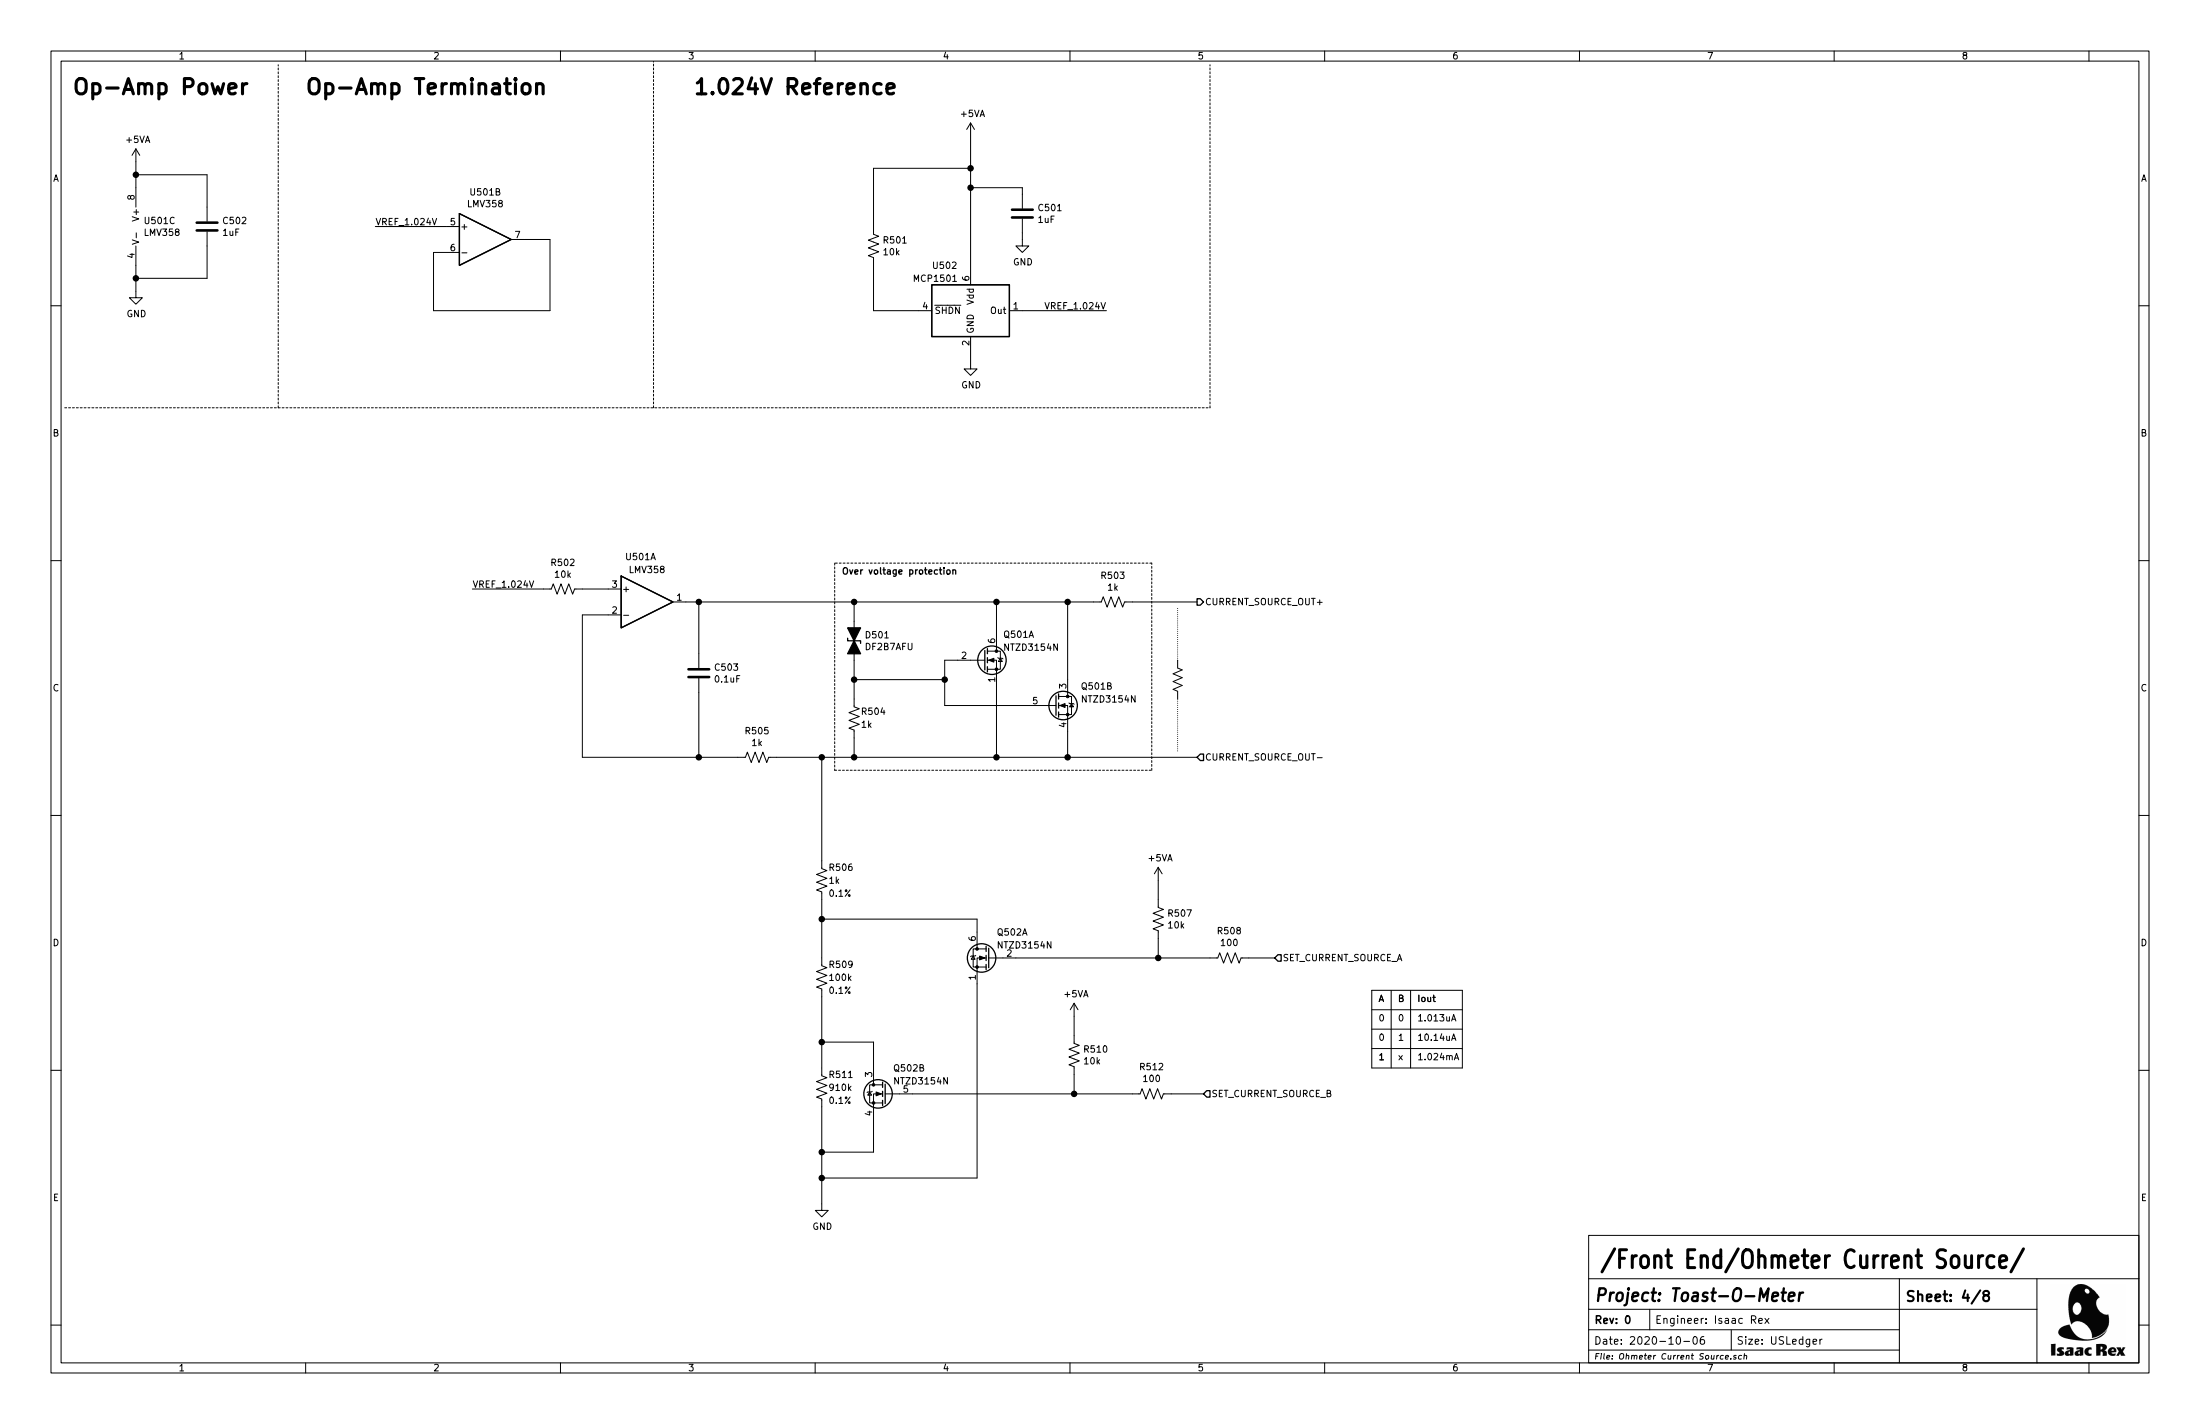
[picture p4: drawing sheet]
EESchema Schematic File Version 4
EELAYER 30 0
EELAYER END
$Descr USLedger 17000 11000
encoding utf-8
Sheet 4 8
Title "Toast-O-Meter"
Date "2020-10-06"
Rev "0"
Comp ""
Comment1 "Isaac Rex"
Comment2 ""
Comment3 ""
Comment4 ""
$EndDescr
$Comp
L Amplifier_Operational:LMV358 U?
U 3 1
P 1150 1750
AR Path="/5F51AF3B" Ref="U?"  Part="3" 
AR Path="/5F511849/5F51AF3B" Ref="U?"  Part="3" 
AR Path="/5F5089CB/5F51AF3B" Ref="U?"  Part="3" 
AR Path="/5F7E5DD1/5F51AF3B" Ref="U?"  Part="3" 
AR Path="/5F511849/5F7E68F4/5F51AF3B" Ref="U501"  Part="3" 
F 0 "U501" H 1108 1796 50  0000 L CNN
F 1 "LMV358" H 1108 1705 50  0000 L CNN
F 2 "Package_SO:SOIC-8_3.9x4.9mm_P1.27mm" H 1150 1750 50  0001 C CNN
F 3 "http://www.ti.com/lit/ds/symlink/lmv324.pdf" H 1150 1750 50  0001 C CNN
F 4 "https://www.digikey.com/en/products/detail/texas-instruments/LMV358AIDR/8111047" H 1150 1750 50  0001 C CNN "Digi-Key Link"
F 5 "296-47593-1-ND" H 1150 1750 50  0001 C CNN "Digi-Key PN"
	3    1150 1750
	1    0    0    -1  
$EndComp
$Comp
L Device:C C?
U 1 1
P 1600 1750
AR Path="/5F51AF41" Ref="C?"  Part="1" 
AR Path="/5F511849/5F51AF41" Ref="C?"  Part="1" 
AR Path="/5F5089CB/5F51AF41" Ref="C?"  Part="1" 
AR Path="/5F7E5DD1/5F51AF41" Ref="C?"  Part="1" 
AR Path="/5F511849/5F7E68F4/5F51AF41" Ref="C502"  Part="1" 
F 0 "C502" H 1715 1796 50  0000 L CNN
F 1 "1uF" H 1715 1705 50  0000 L CNN
F 2 "Resistor_SMD:R_0603_1608Metric_Pad1.05x0.95mm_HandSolder" H 1638 1600 50  0001 C CNN
F 3 "~" H 1600 1750 50  0001 C CNN
F 4 "https://www.digikey.com/en/products/detail/samsung-electro-mechanics/CL10B105MO8NNWC/5961008" H 1600 1750 50  0001 C CNN "Digi-Key Link"
F 5 "1276-6524-1-ND" H 1600 1750 50  0001 C CNN "Digi-Key PN"
	1    1600 1750
	1    0    0    -1  
$EndComp
Wire Wire Line
	1050 1450 1050 1350
Wire Wire Line
	1050 1350 1600 1350
Wire Wire Line
	1600 1350 1600 1600
Wire Wire Line
	1050 2050 1050 2150
Wire Wire Line
	1050 2150 1600 2150
Wire Wire Line
	1600 2150 1600 1900
$Comp
L power:+5VA #PWR?
U 1 1
P 1050 1250
AR Path="/5F51AF4D" Ref="#PWR?"  Part="1" 
AR Path="/5F511849/5F51AF4D" Ref="#PWR?"  Part="1" 
AR Path="/5F5089CB/5F51AF4D" Ref="#PWR?"  Part="1" 
AR Path="/5F7E5DD1/5F51AF4D" Ref="#PWR?"  Part="1" 
AR Path="/5F511849/5F7E68F4/5F51AF4D" Ref="#PWR0502"  Part="1" 
F 0 "#PWR0502" H 1050 1100 50  0001 C CNN
F 1 "+5VA" H 1065 1423 50  0000 C CNN
F 2 "" H 1050 1250 50  0001 C CNN
F 3 "" H 1050 1250 50  0001 C CNN
	1    1050 1250
	1    0    0    -1  
$EndComp
Wire Wire Line
	1050 1250 1050 1350
Connection ~ 1050 1350
$Comp
L power:GND #PWR?
U 1 1
P 1050 2250
AR Path="/5F51AF55" Ref="#PWR?"  Part="1" 
AR Path="/5F511849/5F51AF55" Ref="#PWR?"  Part="1" 
AR Path="/5F5089CB/5F51AF55" Ref="#PWR?"  Part="1" 
AR Path="/5F7E5DD1/5F51AF55" Ref="#PWR?"  Part="1" 
AR Path="/5F511849/5F7E68F4/5F51AF55" Ref="#PWR0504"  Part="1" 
F 0 "#PWR0504" H 1050 2000 50  0001 C CNN
F 1 "GND" H 1055 2077 50  0000 C CNN
F 2 "" H 1050 2250 50  0001 C CNN
F 3 "" H 1050 2250 50  0001 C CNN
	1    1050 2250
	1    0    0    -1  
$EndComp
Wire Wire Line
	1050 2150 1050 2250
Connection ~ 1050 2150
Text Notes 550  750  0    118  ~ 24
Op-Amp Power
Wire Wire Line
	7500 1450 7500 2100
Wire Wire Line
	7900 2400 8550 2400
$Comp
L irex_Reference_Voltage:MCP1501 U?
U 1 1
P 7500 2400
AR Path="/5F511849/5F51AF8E" Ref="U?"  Part="1" 
AR Path="/5F5089CB/5F51AF8E" Ref="U?"  Part="1" 
AR Path="/5F7E5DD1/5F51AF8E" Ref="U?"  Part="1" 
AR Path="/5F511849/5F7E68F4/5F51AF8E" Ref="U502"  Part="1" 
F 0 "U502" H 7200 2750 50  0000 L CNN
F 1 "MCP1501" H 7050 2650 50  0000 L CNN
F 2 "Package_TO_SOT_SMD:SOT-23-6" H 7525 2150 50  0001 L CIN
F 3 "http://ww1.microchip.com/downloads/en/DeviceDoc/20005474E.pdf" H 7500 2400 50  0001 C CIN
F 4 "https://www.digikey.com/en/products/detail/microchip-technology/MCP1501T-10E-CHY/5844623" H 7500 2400 50  0001 C CNN "Digi-Key Link"
F 5 "MCP1501T-10E/CHYCT-ND" H 7500 2400 50  0001 C CNN "Digi-Key PN"
	1    7500 2400
	1    0    0    -1  
$EndComp
$Comp
L Device:R_US R?
U 1 1
P 6750 1900
AR Path="/5F51AF88" Ref="R?"  Part="1" 
AR Path="/5F511849/5F51AF88" Ref="R?"  Part="1" 
AR Path="/5F5089CB/5F51AF88" Ref="R?"  Part="1" 
AR Path="/5F7E5DD1/5F51AF88" Ref="R?"  Part="1" 
AR Path="/5F511849/5F7E68F4/5F51AF88" Ref="R501"  Part="1" 
F 0 "R501" H 6818 1946 50  0000 L CNN
F 1 "10k" H 6818 1855 50  0000 L CNN
F 2 "Resistor_SMD:R_0603_1608Metric_Pad1.05x0.95mm_HandSolder" V 6790 1890 50  0001 C CNN
F 3 "~" H 6750 1900 50  0001 C CNN
F 4 "https://www.digikey.com/en/products/detail/yageo/RC0603FR-0710KL/726880?s=N4IgTCBcDaIEoGEAMA2JBmAYnAtEg7AIxIDSAMiALoC%2BQA" H 6750 1900 50  0001 C CNN "Digi-Key Link"
F 5 "311-10.0KHRCT-ND" H 6750 1900 50  0001 C CNN "Digi-Key PN"
	1    6750 1900
	1    0    0    -1  
$EndComp
Wire Wire Line
	6750 2050 6750 2400
Wire Wire Line
	6750 2400 7100 2400
Wire Wire Line
	6750 1750 6750 1300
Connection ~ 7500 1300
$Comp
L Device:C C?
U 1 1
P 7900 1650
AR Path="/5F51AF7B" Ref="C?"  Part="1" 
AR Path="/5F511849/5F51AF7B" Ref="C?"  Part="1" 
AR Path="/5F5089CB/5F51AF7B" Ref="C?"  Part="1" 
AR Path="/5F7E5DD1/5F51AF7B" Ref="C?"  Part="1" 
AR Path="/5F511849/5F7E68F4/5F51AF7B" Ref="C501"  Part="1" 
F 0 "C501" H 8015 1696 50  0000 L CNN
F 1 "1uF" H 8015 1605 50  0000 L CNN
F 2 "Resistor_SMD:R_0603_1608Metric_Pad1.05x0.95mm_HandSolder" H 7938 1500 50  0001 C CNN
F 3 "~" H 7900 1650 50  0001 C CNN
F 4 "https://www.digikey.com/en/products/detail/samsung-electro-mechanics/CL10B105MO8NNWC/5961008" H 7900 1650 50  0001 C CNN "Digi-Key Link"
F 5 "1276-6524-1-ND" H 7900 1650 50  0001 C CNN "Digi-Key PN"
	1    7900 1650
	1    0    0    -1  
$EndComp
$Comp
L power:GND #PWR?
U 1 1
P 7500 2800
AR Path="/5F51AF75" Ref="#PWR?"  Part="1" 
AR Path="/5F511849/5F51AF75" Ref="#PWR?"  Part="1" 
AR Path="/5F5089CB/5F51AF75" Ref="#PWR?"  Part="1" 
AR Path="/5F7E5DD1/5F51AF75" Ref="#PWR?"  Part="1" 
AR Path="/5F511849/5F7E68F4/5F51AF75" Ref="#PWR0505"  Part="1" 
F 0 "#PWR0505" H 7500 2550 50  0001 C CNN
F 1 "GND" H 7505 2627 50  0000 C CNN
F 2 "" H 7500 2800 50  0001 C CNN
F 3 "" H 7500 2800 50  0001 C CNN
	1    7500 2800
	1    0    0    -1  
$EndComp
$Comp
L power:GND #PWR?
U 1 1
P 7900 1850
AR Path="/5F51AF6F" Ref="#PWR?"  Part="1" 
AR Path="/5F511849/5F51AF6F" Ref="#PWR?"  Part="1" 
AR Path="/5F5089CB/5F51AF6F" Ref="#PWR?"  Part="1" 
AR Path="/5F7E5DD1/5F51AF6F" Ref="#PWR?"  Part="1" 
AR Path="/5F511849/5F7E68F4/5F51AF6F" Ref="#PWR0503"  Part="1" 
F 0 "#PWR0503" H 7900 1600 50  0001 C CNN
F 1 "GND" H 7905 1677 50  0000 C CNN
F 2 "" H 7900 1850 50  0001 C CNN
F 3 "" H 7900 1850 50  0001 C CNN
	1    7900 1850
	1    0    0    -1  
$EndComp
Wire Wire Line
	7900 1800 7900 1850
Wire Wire Line
	7500 1300 7500 1450
Connection ~ 7500 1450
Wire Wire Line
	7500 1450 7900 1450
Wire Wire Line
	7900 1450 7900 1500
$Comp
L power:+5VA #PWR?
U 1 1
P 7500 1050
AR Path="/5F51AF64" Ref="#PWR?"  Part="1" 
AR Path="/5F511849/5F51AF64" Ref="#PWR?"  Part="1" 
AR Path="/5F5089CB/5F51AF64" Ref="#PWR?"  Part="1" 
AR Path="/5F7E5DD1/5F51AF64" Ref="#PWR?"  Part="1" 
AR Path="/5F511849/5F7E68F4/5F51AF64" Ref="#PWR0501"  Part="1" 
F 0 "#PWR0501" H 7500 900 50  0001 C CNN
F 1 "+5VA" H 7515 1223 50  0000 C CNN
F 2 "" H 7500 1050 50  0001 C CNN
F 3 "" H 7500 1050 50  0001 C CNN
	1    7500 1050
	1    0    0    -1  
$EndComp
Wire Wire Line
	7500 1050 7500 1300
Wire Wire Line
	6750 1300 7500 1300
Wire Wire Line
	7500 2700 7500 2800
Text Label 8550 2400 2    50   ~ 0
VREF_1.024V
Wire Wire Line
	2900 1750 3450 1750
Text Label 2900 1750 0    50   ~ 0
VREF_1.024V
$Comp
L Amplifier_Operational:LMV358 U?
U 2 1
P 3750 1850
AR Path="/5F51AFD6" Ref="U?"  Part="2" 
AR Path="/5F511849/5F51AFD6" Ref="U?"  Part="2" 
AR Path="/5F5089CB/5F51AFD6" Ref="U?"  Part="2" 
AR Path="/5F7E5DD1/5F51AFD6" Ref="U?"  Part="2" 
AR Path="/5F511849/5F7E68F4/5F51AFD6" Ref="U501"  Part="2" 
F 0 "U501" H 3750 2217 50  0000 C CNN
F 1 "LMV358" H 3750 2126 50  0000 C CNN
F 2 "Package_SO:SOIC-8_3.9x4.9mm_P1.27mm" H 3750 1850 50  0001 C CNN
F 3 "http://www.ti.com/lit/ds/symlink/lmv324.pdf" H 3750 1850 50  0001 C CNN
F 4 "https://www.digikey.com/en/products/detail/texas-instruments/LMV358AIDR/8111047" H 3750 1850 50  0001 C CNN "Digi-Key Link"
F 5 "296-47593-1-ND" H 3750 1850 50  0001 C CNN "Digi-Key PN"
	2    3750 1850
	1    0    0    -1  
$EndComp
Wire Wire Line
	3450 1950 3350 1950
Text Notes 5350 750  0    118  ~ 24
1.024V Reference
Wire Wire Line
	4250 1850 4050 1850
Wire Wire Line
	3350 1950 3350 2400
Wire Wire Line
	3350 2400 4250 2400
Wire Wire Line
	4250 2400 4250 1850
Text Notes 2350 750  0    118  ~ 24
Op-Amp Termination
Wire Notes Line
	5050 3150 5050 475 
Wire Wire Line
	7050 8450 8300 8450
Wire Wire Line
	6750 8250 6750 8050
Wire Wire Line
	6750 8650 6750 8900
Wire Wire Line
	7550 7600 7550 9100
Wire Wire Line
	6350 7100 7550 7100
$Comp
L irex_Transistor_FET:NTZD3154N Q502
U 2 1
P 6750 8450
F 0 "Q502" H 6600 8650 50  0000 R CNN
F 1 "NTZD3154N" H 6600 8550 50  0000 R CNN
F 2 "Package_TO_SOT_SMD:SOT-563" H 6850 8350 50  0001 L CNN
F 3 "https://www.onsemi.cn/PowerSolutions/document/NTZD3154N-D.PDF" H 6750 8450 50  0001 L CNN
F 4 "https://www.digikey.com/en/products/detail/on-semiconductor/NTZD3154NT1G/687137" H 6750 8450 50  0001 C CNN "Digi-Key Link"
F 5 "NTZD3154NT1GOSCT-ND" H 6750 8450 50  0001 C CNN "Digi-Key PN"
	2    6750 8450
	-1   0    0    -1  
$EndComp
$Comp
L irex_Transistor_FET:NTZD3154N Q502
U 1 1
P 7550 7400
F 0 "Q502" H 7400 7600 50  0000 R CNN
F 1 "NTZD3154N" H 7400 7500 50  0000 R CNN
F 2 "Package_TO_SOT_SMD:SOT-563" H 7650 7300 50  0001 L CNN
F 3 "https://www.onsemi.cn/PowerSolutions/document/NTZD3154N-D.PDF" H 7550 7400 50  0001 L CNN
F 4 "https://www.digikey.com/en/products/detail/on-semiconductor/NTZD3154NT1G/687137" H 7550 7400 50  0001 C CNN "Digi-Key Link"
F 5 "NTZD3154NT1GOSCT-ND" H 7550 7400 50  0001 C CNN "Digi-Key PN"
	1    7550 7400
	-1   0    0    -1  
$EndComp
Text Label 3650 4550 0    50   ~ 0
VREF_1.024V
Wire Notes Line style solid
	9100 5340 9100 5400
Wire Notes Line style solid
	9100 5100 9100 5160
Wire Notes Line style solid
	9065 5325 9100 5340
Wire Notes Line style solid
	9135 5295 9065 5325
Wire Notes Line style solid
	9065 5265 9135 5295
Wire Notes Line style solid
	9135 5235 9065 5265
Wire Notes Line style solid
	9065 5205 9135 5235
Wire Notes Line style solid
	9135 5175 9065 5205
Wire Notes Line style solid
	9100 5160 9135 5175
Text HLabel 9250 5850 2    50   Input ~ 0
CURRENT_SOURCE_OUT-
Connection ~ 6350 5850
Wire Wire Line
	6000 5850 6350 5850
Wire Wire Line
	6350 5850 6350 6650
Connection ~ 5400 4650
Wire Wire Line
	5400 5050 5400 4650
Wire Wire Line
	5300 4650 5400 4650
$Comp
L power:GND #PWR?
U 1 1
P 6350 9300
AR Path="/5F8F1D57" Ref="#PWR?"  Part="1" 
AR Path="/5F511849/5F8F1D57" Ref="#PWR?"  Part="1" 
AR Path="/5F5089CB/5F8F1D57" Ref="#PWR?"  Part="1" 
AR Path="/5F7E5DD1/5F8F1D57" Ref="#PWR?"  Part="1" 
AR Path="/5F511849/5F7E68F4/5F8F1D57" Ref="#PWR0508"  Part="1" 
F 0 "#PWR0508" H 6350 9050 50  0001 C CNN
F 1 "GND" H 6355 9127 50  0000 C CNN
F 2 "" H 6350 9300 50  0001 C CNN
F 3 "" H 6350 9300 50  0001 C CNN
	1    6350 9300
	1    0    0    -1  
$EndComp
Wire Wire Line
	6350 8550 6350 8900
Text HLabel 9250 4650 2    50   Output ~ 0
CURRENT_SOURCE_OUT+
Text HLabel 9300 8450 2    50   Input ~ 0
SET_CURRENT_SOURCE_B
Text HLabel 9850 7400 2    50   Input ~ 0
SET_CURRENT_SOURCE_A
Text Notes 10650 7750 0    50   ~ 0
A
Text Notes 10800 7750 0    50   ~ 0
B\n
Text Notes 10950 7750 0    50   ~ 0
Iout
Text Notes 10650 7900 0    50   ~ 0
0
Text Notes 10800 7900 0    50   ~ 0
0
Text Notes 10800 8050 0    50   ~ 0
1
Text Notes 10650 8050 0    50   ~ 0
0
Text Notes 10650 8200 0    50   ~ 0
1
Text Notes 10950 7900 0    50   ~ 0
1.013uA
Text Notes 10950 8050 0    50   ~ 0
10.14uA
Text Notes 10950 8200 0    50   ~ 0
1.024mA
Wire Notes Line style solid
	10600 7650 10600 8250
Wire Notes Line style solid
	11300 8250 11300 7650
Wire Notes Line style solid
	11300 7650 10600 7650
Wire Notes Line style solid
	10600 7800 11300 7800
Wire Notes Line style solid
	10750 7650 10750 8250
Wire Notes Line style solid
	10900 7650 10900 8250
Text Notes 10650 7750 0    50   ~ 0
A
Text Notes 10800 7750 0    50   ~ 0
B\n
Text Notes 10950 7750 0    50   ~ 0
Iout
Text Notes 10650 8200 0    50   ~ 0
1
Text Notes 10800 8200 0    50   ~ 0
x
Wire Notes Line style solid
	10600 7950 11300 7950
Wire Notes Line style solid
	10600 8100 11300 8100
Wire Notes Line style solid
	10600 8250 11300 8250
Wire Wire Line
	8300 8000 8300 7850
$Comp
L power:+5VA #PWR?
U 1 1
P 8300 7850
AR Path="/5F5A7B02" Ref="#PWR?"  Part="1" 
AR Path="/5F511849/5F5A7B02" Ref="#PWR?"  Part="1" 
AR Path="/5F5089CB/5F5A7B02" Ref="#PWR?"  Part="1" 
AR Path="/5F7E5DD1/5F5A7B02" Ref="#PWR?"  Part="1" 
AR Path="/5F511849/5F7E68F4/5F5A7B02" Ref="#PWR0507"  Part="1" 
F 0 "#PWR0507" H 8300 7700 50  0001 C CNN
F 1 "+5VA" H 8315 8023 50  0000 C CNN
F 2 "" H 8300 7850 50  0001 C CNN
F 3 "" H 8300 7850 50  0001 C CNN
	1    8300 7850
	1    0    0    -1  
$EndComp
$Comp
L Device:R_US R?
U 1 1
P 8300 8150
AR Path="/5F5A7AF8" Ref="R?"  Part="1" 
AR Path="/5F511849/5F5A7AF8" Ref="R?"  Part="1" 
AR Path="/5F5089CB/5F5A7AF8" Ref="R?"  Part="1" 
AR Path="/5F7E5DD1/5F5A7AF8" Ref="R?"  Part="1" 
AR Path="/5F511849/5F7E68F4/5F5A7AF8" Ref="R510"  Part="1" 
F 0 "R510" H 8368 8196 50  0000 L CNN
F 1 "10k" H 8368 8105 50  0000 L CNN
F 2 "Resistor_SMD:R_0603_1608Metric_Pad1.05x0.95mm_HandSolder" V 8340 8140 50  0001 C CNN
F 3 "~" H 8300 8150 50  0001 C CNN
F 4 "https://www.digikey.com/en/products/detail/yageo/RC0603FR-0710KL/726880?s=N4IgTCBcDaIEoGEAMA2JBmAYnAtEg7AIxIDSAMiALoC%2BQA" H 8300 8150 50  0001 C CNN "Digi-Key Link"
F 5 "311-10.0KHRCT-ND" H 8300 8150 50  0001 C CNN "Digi-Key PN"
	1    8300 8150
	1    0    0    -1  
$EndComp
Wire Wire Line
	8300 8450 8300 8300
Connection ~ 8950 7400
Wire Wire Line
	8950 7400 9350 7400
Wire Wire Line
	8950 6950 8950 6800
$Comp
L power:+5VA #PWR?
U 1 1
P 8950 6800
AR Path="/5F5A469D" Ref="#PWR?"  Part="1" 
AR Path="/5F511849/5F5A469D" Ref="#PWR?"  Part="1" 
AR Path="/5F5089CB/5F5A469D" Ref="#PWR?"  Part="1" 
AR Path="/5F7E5DD1/5F5A469D" Ref="#PWR?"  Part="1" 
AR Path="/5F511849/5F7E68F4/5F5A469D" Ref="#PWR0506"  Part="1" 
F 0 "#PWR0506" H 8950 6650 50  0001 C CNN
F 1 "+5VA" H 8965 6973 50  0000 C CNN
F 2 "" H 8950 6800 50  0001 C CNN
F 3 "" H 8950 6800 50  0001 C CNN
	1    8950 6800
	1    0    0    -1  
$EndComp
$Comp
L Device:R_US R?
U 1 1
P 8950 7100
AR Path="/5F5A365F" Ref="R?"  Part="1" 
AR Path="/5F511849/5F5A365F" Ref="R?"  Part="1" 
AR Path="/5F5089CB/5F5A365F" Ref="R?"  Part="1" 
AR Path="/5F7E5DD1/5F5A365F" Ref="R?"  Part="1" 
AR Path="/5F511849/5F7E68F4/5F5A365F" Ref="R507"  Part="1" 
F 0 "R507" H 9018 7146 50  0000 L CNN
F 1 "10k" H 9018 7055 50  0000 L CNN
F 2 "Resistor_SMD:R_0603_1608Metric_Pad1.05x0.95mm_HandSolder" V 8990 7090 50  0001 C CNN
F 3 "~" H 8950 7100 50  0001 C CNN
F 4 "https://www.digikey.com/en/products/detail/yageo/RC0603FR-0710KL/726880?s=N4IgTCBcDaIEoGEAMA2JBmAYnAtEg7AIxIDSAMiALoC%2BQA" H 8950 7100 50  0001 C CNN "Digi-Key Link"
F 5 "311-10.0KHRCT-ND" H 8950 7100 50  0001 C CNN "Digi-Key PN"
	1    8950 7100
	1    0    0    -1  
$EndComp
Wire Wire Line
	8950 7400 8950 7250
Wire Wire Line
	7850 7400 8950 7400
Wire Wire Line
	6350 9100 6350 9300
Connection ~ 6350 8900
Wire Wire Line
	6750 8900 6350 8900
Wire Wire Line
	6350 8050 6350 8250
Connection ~ 6350 8050
Wire Wire Line
	6350 8050 6750 8050
Wire Wire Line
	6350 9100 7550 9100
Wire Wire Line
	6350 7100 6350 6950
Connection ~ 6350 7100
Wire Wire Line
	7550 7100 7550 7200
Wire Wire Line
	6350 7400 6350 7100
$Comp
L Device:R_US R?
U 1 1
P 6350 6800
AR Path="/5F51AFC4" Ref="R?"  Part="1" 
AR Path="/5F511849/5F51AFC4" Ref="R?"  Part="1" 
AR Path="/5F5089CB/5F51AFC4" Ref="R?"  Part="1" 
AR Path="/5F7E5DD1/5F51AFC4" Ref="R?"  Part="1" 
AR Path="/5F511849/5F7E68F4/5F51AFC4" Ref="R506"  Part="1" 
F 0 "R506" H 6400 6900 50  0000 L CNN
F 1 "1k" H 6400 6800 50  0000 L CNN
F 2 "Resistor_SMD:R_0805_2012Metric_Pad1.15x1.40mm_HandSolder" V 6390 6790 50  0001 C CNN
F 3 "~" H 6350 6800 50  0001 C CNN
F 4 "0.1%" H 6400 6700 50  0000 L CNN "Tolerance"
F 5 "https://www.digikey.com/en/products/detail/yageo/RT0805BRD071KL/1075698?s=N4IgTCBcDaIEoBUAMAOJBWAQnAIkg7AIwDWAMiALoC%2BQA" H 6350 6800 50  0001 C CNN "Digi-Key Link"
F 6 "YAG1820CT-ND" H 6350 6800 50  0001 C CNN "Digi-Key PN"
	1    6350 6800
	1    0    0    -1  
$EndComp
Wire Wire Line
	6350 9100 6350 8900
Connection ~ 6350 9100
$Comp
L Device:R_US R?
U 1 1
P 5850 5850
AR Path="/5F51AFAC" Ref="R?"  Part="1" 
AR Path="/5F511849/5F51AFAC" Ref="R?"  Part="1" 
AR Path="/5F5089CB/5F51AFAC" Ref="R?"  Part="1" 
AR Path="/5F7E5DD1/5F51AFAC" Ref="R?"  Part="1" 
AR Path="/5F511849/5F7E68F4/5F51AFAC" Ref="R505"  Part="1" 
F 0 "R505" V 5645 5850 50  0000 C CNN
F 1 "1k" V 5736 5850 50  0000 C CNN
F 2 "Resistor_SMD:R_0603_1608Metric_Pad1.05x0.95mm_HandSolder" V 5890 5840 50  0001 C CNN
F 3 "~" H 5850 5850 50  0001 C CNN
F 4 "https://www.digikey.com/en/products/detail/yageo/RC0603FR-071KL/726843" H 5850 5850 50  0001 C CNN "Digi-Key Link"
F 5 "311-1.00KHRCT-ND" H 5850 5850 50  0001 C CNN "Digi-Key PN"
	1    5850 5850
	0    1    1    0   
$EndComp
$Comp
L Device:R_US R?
U 1 1
P 6350 8400
AR Path="/5F51AFD0" Ref="R?"  Part="1" 
AR Path="/5F511849/5F51AFD0" Ref="R?"  Part="1" 
AR Path="/5F5089CB/5F51AFD0" Ref="R?"  Part="1" 
AR Path="/5F7E5DD1/5F51AFD0" Ref="R?"  Part="1" 
AR Path="/5F511849/5F7E68F4/5F51AFD0" Ref="R511"  Part="1" 
F 0 "R511" H 6400 8500 50  0000 L CNN
F 1 "910k" H 6400 8400 50  0000 L CNN
F 2 "Resistor_SMD:R_0805_2012Metric_Pad1.15x1.40mm_HandSolder" V 6390 8390 50  0001 C CNN
F 3 "~" H 6350 8400 50  0001 C CNN
F 4 "0.1%" H 6400 8300 50  0000 L CNN "Tolerance"
F 5 "https://www.digikey.com/en/products/detail/yageo/RT0805BRD07910KL/1076084" H 6350 8400 50  0001 C CNN "Digi-Key Link"
F 6 "YAG1993CT-ND" H 6350 8400 50  0001 C CNN "Digi-Key PN"
	1    6350 8400
	1    0    0    -1  
$EndComp
$Comp
L Device:R_US R?
U 1 1
P 6350 7550
AR Path="/5F51AFCA" Ref="R?"  Part="1" 
AR Path="/5F511849/5F51AFCA" Ref="R?"  Part="1" 
AR Path="/5F5089CB/5F51AFCA" Ref="R?"  Part="1" 
AR Path="/5F7E5DD1/5F51AFCA" Ref="R?"  Part="1" 
AR Path="/5F511849/5F7E68F4/5F51AFCA" Ref="R509"  Part="1" 
F 0 "R509" H 6400 7650 50  0000 L CNN
F 1 "100k" H 6400 7550 50  0000 L CNN
F 2 "Resistor_SMD:R_0805_2012Metric_Pad1.15x1.40mm_HandSolder" V 6390 7540 50  0001 C CNN
F 3 "~" H 6350 7550 50  0001 C CNN
F 4 "0.1%" H 6400 7450 50  0000 L CNN "Tolerance"
F 5 "https://www.digikey.com/en/products/detail/yageo/RT0805BRD07100KL/1075539?s=N4IgTCBcDaIEoBUAMAOJBWAQnAIkg7AIxJIDSAMiALoC%2BQA" H 6350 7550 50  0001 C CNN "Digi-Key Link"
F 6 "YAG1759CT-ND" H 6350 7550 50  0001 C CNN "Digi-Key PN"
	1    6350 7550
	1    0    0    -1  
$EndComp
Wire Wire Line
	6350 7700 6350 8050
$Comp
L Device:C C?
U 1 1
P 5400 5200
AR Path="/5F51AFA6" Ref="C?"  Part="1" 
AR Path="/5F511849/5F51AFA6" Ref="C?"  Part="1" 
AR Path="/5F5089CB/5F51AFA6" Ref="C?"  Part="1" 
AR Path="/5F7E5DD1/5F51AFA6" Ref="C?"  Part="1" 
AR Path="/5F511849/5F7E68F4/5F51AFA6" Ref="C503"  Part="1" 
F 0 "C503" H 5515 5246 50  0000 L CNN
F 1 "0.1uF" H 5515 5155 50  0000 L CNN
F 2 "Resistor_SMD:R_0603_1608Metric_Pad1.05x0.95mm_HandSolder" H 5438 5050 50  0001 C CNN
F 3 "~" H 5400 5200 50  0001 C CNN
F 4 "https://www.digikey.com/en/products/detail/samsung-electro-mechanics/CL10B104KA8NNNC/3886664" H 5400 5200 50  0001 C CNN "Digi-Key Link"
F 5 "1276-1006-1-ND" H 5400 5200 50  0001 C CNN "Digi-Key PN"
	1    5400 5200
	1    0    0    -1  
$EndComp
$Comp
L Amplifier_Operational:LMV358 U?
U 1 1
P 5000 4650
AR Path="/5F51AFDC" Ref="U?"  Part="1" 
AR Path="/5F511849/5F51AFDC" Ref="U?"  Part="1" 
AR Path="/5F5089CB/5F51AFDC" Ref="U?"  Part="1" 
AR Path="/5F7E5DD1/5F51AFDC" Ref="U?"  Part="1" 
AR Path="/5F511849/5F7E68F4/5F51AFDC" Ref="U501"  Part="1" 
F 0 "U501" H 4950 5000 50  0000 C CNN
F 1 "LMV358" H 5000 4900 50  0000 C CNN
F 2 "Package_SO:SOIC-8_3.9x4.9mm_P1.27mm" H 5000 4650 50  0001 C CNN
F 3 "http://www.ti.com/lit/ds/symlink/lmv324.pdf" H 5000 4650 50  0001 C CNN
F 4 "https://www.digikey.com/en/products/detail/texas-instruments/LMV358AIDR/8111047" H 5000 4650 50  0001 C CNN "Digi-Key Link"
F 5 "296-47593-1-ND" H 5000 4650 50  0001 C CNN "Digi-Key PN"
	1    5000 4650
	1    0    0    -1  
$EndComp
Wire Wire Line
	4500 4750 4700 4750
$Comp
L Device:R_US R?
U 1 1
P 4350 4550
AR Path="/5F690C4E" Ref="R?"  Part="1" 
AR Path="/5F511849/5F690C4E" Ref="R?"  Part="1" 
AR Path="/5F5089CB/5F690C4E" Ref="R?"  Part="1" 
AR Path="/5F7E5DD1/5F690C4E" Ref="R?"  Part="1" 
AR Path="/5F511849/5F7E68F4/5F690C4E" Ref="R502"  Part="1" 
F 0 "R502" V 4145 4550 50  0000 C CNN
F 1 "10k" V 4236 4550 50  0000 C CNN
F 2 "Resistor_SMD:R_0603_1608Metric_Pad1.05x0.95mm_HandSolder" V 4390 4540 50  0001 C CNN
F 3 "~" H 4350 4550 50  0001 C CNN
F 4 "https://www.digikey.com/en/products/detail/yageo/RC0603FR-0710KL/726880?s=N4IgTCBcDaIEoGEAMA2JBmAYnAtEg7AIxIDSAMiALoC%2BQA" H 4350 4550 50  0001 C CNN "Digi-Key Link"
F 5 "311-10.0KHRCT-ND" H 4350 4550 50  0001 C CNN "Digi-Key PN"
	1    4350 4550
	0    1    1    0   
$EndComp
Wire Wire Line
	4500 4550 4700 4550
Wire Wire Line
	3650 4550 4200 4550
$Comp
L Device:R_US R?
U 1 1
P 8600 4650
AR Path="/5F69597F" Ref="R?"  Part="1" 
AR Path="/5F511849/5F69597F" Ref="R?"  Part="1" 
AR Path="/5F5089CB/5F69597F" Ref="R?"  Part="1" 
AR Path="/5F7E5DD1/5F69597F" Ref="R?"  Part="1" 
AR Path="/5F511849/5F7E68F4/5F69597F" Ref="R503"  Part="1" 
F 0 "R503" V 8395 4650 50  0000 C CNN
F 1 "1k" V 8486 4650 50  0000 C CNN
F 2 "Resistor_SMD:R_0603_1608Metric_Pad1.05x0.95mm_HandSolder" V 8640 4640 50  0001 C CNN
F 3 "~" H 8600 4650 50  0001 C CNN
F 4 "https://www.digikey.com/en/products/detail/yageo/RC0603FR-071KL/726843" H 8600 4650 50  0001 C CNN "Digi-Key Link"
F 5 "311-1.00KHRCT-ND" H 8600 4650 50  0001 C CNN "Digi-Key PN"
	1    8600 4650
	0    1    1    0   
$EndComp
$Comp
L irex_Transistor_FET:NTZD3154N Q501
U 2 1
P 8250 5450
F 0 "Q501" H 8350 5600 50  0000 L CNN
F 1 "NTZD3154N" H 8350 5500 50  0000 L CNN
F 2 "Package_TO_SOT_SMD:SOT-563" H 8350 5350 50  0001 L CNN
F 3 "https://www.onsemi.cn/PowerSolutions/document/NTZD3154N-D.PDF" H 8250 5450 50  0001 L CNN
F 4 "https://www.digikey.com/en/products/detail/on-semiconductor/NTZD3154NT1G/687137" H 8250 5450 50  0001 C CNN "Digi-Key Link"
F 5 "NTZD3154NT1GOSCT-ND" H 8250 5450 50  0001 C CNN "Digi-Key PN"
	2    8250 5450
	1    0    0    -1  
$EndComp
Wire Wire Line
	7700 4650 8250 4650
Wire Wire Line
	8250 4650 8250 5250
Wire Wire Line
	8250 5850 8250 5650
Wire Wire Line
	5400 4650 6600 4650
Connection ~ 7700 4650
Wire Wire Line
	8450 4650 8250 4650
Connection ~ 8250 4650
$Comp
L Device:D_TVS_ALT D501
U 1 1
P 6600 4950
F 0 "D501" V 6554 5030 50  0000 L CNN
F 1 "DF2B7AFU" V 6645 5030 50  0000 L CNN
F 2 "Diode_SMD:D_SOD-323_HandSoldering" H 6600 4950 50  0001 C CNN
F 3 "https://toshiba.semicon-storage.com/info/docget.jsp?did=55588&prodName=DF2B7AFU" H 6600 4950 50  0001 C CNN
F 4 "DF2B7AFU" H 6600 4950 50  0001 C CNN "MPN"
F 5 "https://www.digikey.com/en/products/detail/toshiba-semiconductor-and-storage/DF2B7AFUH3F/10259959" H 6600 4950 50  0001 C CNN "Digi-Key Link"
F 6 "DF2B7AFUH3FCT-ND" H 6600 4950 50  0001 C CNN "Digi-Key PN"
	1    6600 4950
	0    1    1    0   
$EndComp
Wire Wire Line
	6600 4800 6600 4650
Connection ~ 6600 4650
Wire Wire Line
	6600 4650 7700 4650
Wire Wire Line
	4500 5850 5400 5850
Wire Wire Line
	6350 5850 6600 5850
Wire Wire Line
	6600 5400 6600 5250
Wire Wire Line
	6600 5700 6600 5850
Connection ~ 6600 5850
Wire Wire Line
	6600 5850 7700 5850
Wire Wire Line
	6600 5250 7300 5250
Connection ~ 6600 5250
Wire Wire Line
	6600 5250 6600 5100
Connection ~ 7300 5250
Wire Wire Line
	7300 5450 7300 5250
Wire Wire Line
	7300 5250 7300 5100
Wire Wire Line
	7700 4900 7700 4650
Wire Wire Line
	7300 5100 7400 5100
Wire Wire Line
	7300 5450 7950 5450
Wire Wire Line
	7700 5300 7700 5850
Connection ~ 7700 5850
Wire Wire Line
	7700 5850 8250 5850
$Comp
L irex_Transistor_FET:NTZD3154N Q501
U 1 1
P 7700 5100
F 0 "Q501" H 7750 5300 50  0000 L CNN
F 1 "NTZD3154N" H 7750 5200 50  0000 L CNN
F 2 "Package_TO_SOT_SMD:SOT-563" H 7800 5000 50  0001 L CNN
F 3 "https://www.onsemi.cn/PowerSolutions/document/NTZD3154N-D.PDF" H 7700 5100 50  0001 L CNN
F 4 "https://www.digikey.com/en/products/detail/on-semiconductor/NTZD3154NT1G/687137" H 7700 5100 50  0001 C CNN "Digi-Key Link"
F 5 "NTZD3154NT1GOSCT-ND" H 7700 5100 50  0001 C CNN "Digi-Key PN"
	1    7700 5100
	1    0    0    -1  
$EndComp
Wire Wire Line
	8750 4650 9250 4650
Connection ~ 8250 5850
Wire Wire Line
	8250 5850 9250 5850
Wire Wire Line
	5400 5350 5400 5850
Connection ~ 5400 5850
Wire Wire Line
	5400 5850 5700 5850
Wire Wire Line
	4500 4750 4500 5850
Wire Notes Line
	6450 5950 8900 5950
Wire Notes Line
	8900 5950 8900 4350
Wire Notes Line
	8900 4350 6450 4350
Wire Notes Line
	6450 4350 6450 5950
Text Notes 6500 4450 0    50   ~ 10
Over voltage protection
$Comp
L Device:R_US R?
U 1 1
P 6600 5550
AR Path="/5F6E3FB4" Ref="R?"  Part="1" 
AR Path="/5F511849/5F6E3FB4" Ref="R?"  Part="1" 
AR Path="/5F5089CB/5F6E3FB4" Ref="R?"  Part="1" 
AR Path="/5F7E5DD1/5F6E3FB4" Ref="R?"  Part="1" 
AR Path="/5F511849/5F7E68F4/5F6E3FB4" Ref="R504"  Part="1" 
F 0 "R504" H 6550 5500 50  0000 R CNN
F 1 "1k" H 6550 5600 50  0000 R CNN
F 2 "Resistor_SMD:R_0603_1608Metric_Pad1.05x0.95mm_HandSolder" V 6640 5540 50  0001 C CNN
F 3 "~" H 6600 5550 50  0001 C CNN
F 4 "https://www.digikey.com/en/products/detail/yageo/RC0603FR-071KL/726843" H 6600 5550 50  0001 C CNN "Digi-Key Link"
F 5 "311-1.00KHRCT-ND" H 6600 5550 50  0001 C CNN "Digi-Key PN"
	1    6600 5550
	-1   0    0    1   
$EndComp
$Comp
L Device:R_US R?
U 1 1
P 8900 8450
AR Path="/5FDFAE85/5F98F754" Ref="R?"  Part="1" 
AR Path="/5F511849/5F7E68F4/5F98F754" Ref="R512"  Part="1" 
F 0 "R512" V 9105 8450 50  0000 C CNN
F 1 "100" V 9014 8450 50  0000 C CNN
F 2 "Resistor_SMD:R_0603_1608Metric_Pad1.05x0.95mm_HandSolder" V 8940 8440 50  0001 C CNN
F 3 "~" H 8900 8450 50  0001 C CNN
F 4 "https://www.digikey.com/en/products/detail/yageo/RC0603FR-07100RL/726888" H 8900 8450 50  0001 C CNN "Digi-Key Link"
F 5 "311-100HRCT-ND" H 8900 8450 50  0001 C CNN "Digi-Key PN"
	1    8900 8450
	0    -1   -1   0   
$EndComp
Wire Wire Line
	9300 8450 9050 8450
Wire Wire Line
	8750 8450 8300 8450
Connection ~ 8300 8450
$Comp
L Device:R_US R?
U 1 1
P 9500 7400
AR Path="/5FDFAE85/5F9981C5" Ref="R?"  Part="1" 
AR Path="/5F511849/5F7E68F4/5F9981C5" Ref="R508"  Part="1" 
F 0 "R508" V 9705 7400 50  0000 C CNN
F 1 "100" V 9614 7400 50  0000 C CNN
F 2 "Resistor_SMD:R_0603_1608Metric_Pad1.05x0.95mm_HandSolder" V 9540 7390 50  0001 C CNN
F 3 "~" H 9500 7400 50  0001 C CNN
F 4 "https://www.digikey.com/en/products/detail/yageo/RC0603FR-07100RL/726888" H 9500 7400 50  0001 C CNN "Digi-Key Link"
F 5 "311-100HRCT-ND" H 9500 7400 50  0001 C CNN "Digi-Key PN"
	1    9500 7400
	0    -1   -1   0   
$EndComp
Wire Wire Line
	9650 7400 9850 7400
Wire Notes Line style dotted
	9100 4700 9100 5110
Wire Notes Line style dotted
	9100 5400 9100 5810
Wire Notes Line
	2150 3150 2150 500 
Wire Notes Line
	500  3150 9350 3150
Wire Notes Line
	9350 3150 9350 500 
$EndSCHEMATC
